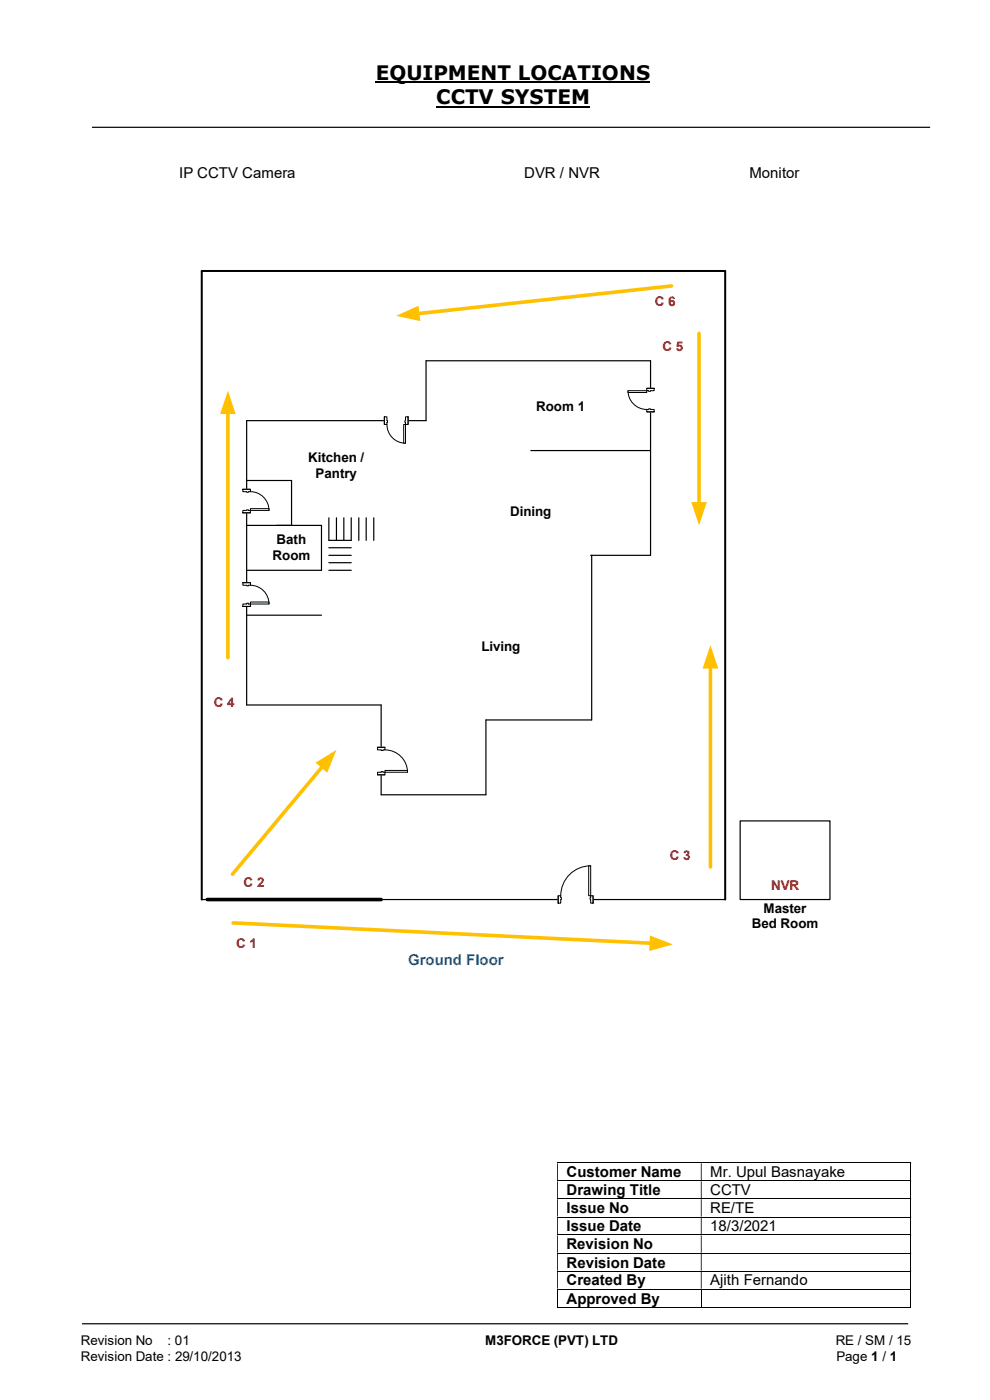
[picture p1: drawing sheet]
<svg xmlns="http://www.w3.org/2000/svg" width="210mm" height="297mm" viewBox="0 0 210 297" stroke-linecap="round" stroke-linejoin="round" font-family="sans-serif">
<path d="M79.7 17.5h58.2M92.5 22.6h32.6M42.8 57.5h111M153.8 57.5v133.3" fill="none" stroke="#000" stroke-width=".42"/>
<g fill="none" stroke="#000" stroke-width=".25">
<path d="M19.5 27h177.8M112.6 95.6h25.4M52.3 111.5h15.9v9.5h-15.9M52.3 101.9h9.5v9.6M69.8 117.8h4.7M69.8 109.9v4.7h4.7v-4.7M69.8 119.4h4.7M69.8 116.2h4.7M71.4 109.9v4.7M72.9 109.9v4.7M76.1 109.9v4.7M77.7 109.9v4.7"/>
<path d="M79.3 109.9v4.7M125.3 117.8h12.7v-41.3h-47.6v12.7h-38.1v60.4h28.6v19h22.2v-15.9h22.4v-34.9M52.3 130.5h15.9M69.8 121h4.7M42.8 190.8h111M17.4 280.8h175.3"/>
</g>
<g fill="none" stroke="#000" stroke-width=".21">
<path d="M118.2 246.7h74.9M118.2 250.5h74.9M118.2 254.3h74.9M118.2 258.2h74.9M193.2 246.8v3.6M193.2 250.6v3.7M193.2 254.4v3.7M193.2 258.3v3.6M118.2 262h74.9M118.2 265.9h74.9M118.2 269.7h74.9M118.2 273.5h74.9"/>
<path d="M118.2 277.3h30.5M118.3 273.6v3.8M148.8 273.6v3.8M148.8 277.3h44.3M193.2 262.1v3.7M193.2 265.9v3.7M193.2 269.7v3.7M193.2 273.6v3.8"/>
</g>
<g fill="#000">
<path d="M193.1 246.6h.2v.2h-.2zM118.2 246.8h.2v3.6h-.2zM148.7 246.8h.1v3.6h-.1z" fill-rule="evenodd"/>
<path d="M193.1 250.4h.2v.2h-.2zM118.2 250.6h.2v3.7h-.2zM148.7 250.6h.1v3.7h-.1z" fill-rule="evenodd"/>
<path d="M193.1 254.3h.2v.1h-.2zM118.2 254.4h.2v3.7h-.2zM148.7 254.4h.1v3.7h-.1z" fill-rule="evenodd"/>
<path d="M193.1 258.1h.2v.2h-.2zM118.2 258.3h.2v3.6h-.2zM148.7 258.3h.1v3.6h-.1z" fill-rule="evenodd"/>
<path d="M193.1 261.9h.2v.2h-.2zM118.2 262.1h.2v3.7h-.2zM148.7 262.1h.1v3.7h-.1z" fill-rule="evenodd"/>
<path d="M193.1 265.8h.2v.1h-.2zM118.2 265.9h.2v3.7h-.2zM148.7 265.9h.1v3.7h-.1z" fill-rule="evenodd"/>
<path d="M193.1 269.6h.2v.1h-.2zM118.2 269.7h.2v3.7h-.2zM148.7 269.7h.1v3.7h-.1z" fill-rule="evenodd"/>
</g>
<path d="M193.1 273.4h.2v.2h-.2zM193.1 277.2h.2v.2h-.2z" fill="#000"/>
<path d="M81.5 88.4h5.1v1.7h-5.1z" fill="#fff"/>
<path d="M81.5 88.4h5.1v1.7h-5.1z" fill="none" stroke="#fff" stroke-width=".21"/>
<path d="M86 88.4h.6v1.6h-.6zM81.5 88.4v1.6h.6v-1.6z" fill-rule="evenodd" fill="#fff"/>
<path d="M82.1 89.2v-.8h-.6v1.6h.6v-.4M86 89.2v-.8h.6v1.6h-.6v-.4" fill="none" stroke="#000" stroke-width=".21"/>
<path d="M85.9 89.2h.1v.4h-.1zM82.1 89.2v.4h.1v-.4z" fill-rule="evenodd" fill="#fff"/>
<path d="M81.5 88.4v1.6M82.1 90a3.9 3.9 0 0 0 3.9 4M82.1 89.2h.1v.4h-.1M86 89.2h-.1v.4h.1M86.6 88.4v1.6" fill="none" stroke="#000" stroke-width=".21"/>
<path d="M85.6 90h.4v4h-.4z" fill="#fff"/>
<path d="M85.6 90h.4v4h-.4z" fill="none" stroke="#000" stroke-width=".21"/>
<path d="M80 158.5h1.7v5.9h-1.7z" fill="#fff"/>
<path d="M80 158.5h1.7v5.9h-1.7z" fill="none" stroke="#fff" stroke-width=".21"/>
<path d="M80.1 163.8v.6h1.6v-.6zM80.1 158.5h1.6v.6h-1.6z" fill-rule="evenodd" fill="#fff"/>
<path d="M80.9 159.1h-.8v-.6h1.6v.6h-.4M80.9 163.8h-.8v.6h1.6v-.6h-.4" fill="none" stroke="#000" stroke-width=".21"/>
<path d="M80.9 163.7v.1h.4v-.1zM80.9 159.1h.4v.1h-.4z" fill-rule="evenodd" fill="#fff"/>
<path d="M80.1 158.5h1.6M80.9 159.1v.1h.4v-.1M81.7 159.1a4.8 4.8 0 0 1 4.7 4.7M80.1 164.4h1.6M80.9 163.8v-.1h.4v.1" fill="none" stroke="#000" stroke-width=".21"/>
<path d="M81.7 163.4h4.7v.4h-4.7z" fill="#fff"/>
<path d="M81.7 163.4h4.7v.4h-4.7z" fill="none" stroke="#000" stroke-width=".21"/>
<path d="M51.5 103.8h1.7v5h-1.7z" fill="#fff"/>
<path d="M51.5 103.8h1.7v5h-1.7z" fill="none" stroke="#fff" stroke-width=".21"/>
<path d="M51.5 108.3v.5h1.6v-.5zM51.5 103.8h1.6v.5h-1.6z" fill-rule="evenodd" fill="#fff"/>
<path d="M52.3 108.3h-.8v.5h1.6v-.5h-.4M52.3 104.3h-.8v-.5h1.6v.5h-.4" fill="none" stroke="#000" stroke-width=".21"/>
<path d="M52.3 108.2v.1h.4v-.1zM52.3 104.3h.4v.1h-.4z" fill-rule="evenodd" fill="#fff"/>
<path d="M51.5 108.8h1.6M51.5 103.8h1.6M52.3 108.3v-.1h.4v.1M52.3 104.3v.1h.4v-.1M53.1 104.3a4 4 0 0 1 4 4" fill="none" stroke="#000" stroke-width=".21"/>
<path d="M53.1 107.9h4v.4h-4z" fill="#fff"/>
<path d="M53.1 107.9h4v.4h-4z" fill="none" stroke="#000" stroke-width=".21"/>
<path d="M137.2 82.4h1.7v5h-1.7z" fill="#fff"/>
<path d="M137.2 82.4h1.7v5h-1.7z" fill="none" stroke="#fff" stroke-width=".21"/>
<path d="M137.2 82.4v.5h1.6v-.5zM137.2 86.9h1.6v.5h-1.6z" fill-rule="evenodd" fill="#fff"/>
<path d="M137.6 82.9h-.4v-.5h1.6v.5h-.8M137.6 86.9h-.4v.5h1.6v-.5h-.8" fill="none" stroke="#000" stroke-width=".21"/>
<path d="M137.6 82.9v.1h.4v-.1zM137.6 86.7h.4v.2h-.4z" fill-rule="evenodd" fill="#fff"/>
<path d="M133.2 82.9a4 4 0 0 0 4 4M137.2 82.4h1.6M137.2 87.4h1.6M137.6 82.9v.1h.4v-.1M137.6 86.9v-.2h.4v.2" fill="none" stroke="#000" stroke-width=".21"/>
<path d="M133.2 82.9h4v.4h-4z" fill="#fff"/>
<path d="M133.2 82.9h4v.4h-4z" fill="none" stroke="#000" stroke-width=".21"/>
<path d="M51.5 123.6h1.7v5.1h-1.7z" fill="#fff"/>
<path d="M51.5 123.6h1.7v5.1h-1.7z" fill="none" stroke="#fff" stroke-width=".21"/>
<path d="M51.5 128.1v.6h1.6v-.6zM51.5 123.6h1.6v.6h-1.6z" fill-rule="evenodd" fill="#fff"/>
<path d="M52.3 128.1h-.8v.6h1.6v-.6h-.4M52.3 124.2h-.8v-.6h1.6v.6h-.4" fill="none" stroke="#000" stroke-width=".21"/>
<path d="M52.3 128v.1h.4v-.1zM52.3 124.2h.4v.1h-.4z" fill-rule="evenodd" fill="#fff"/>
<path d="M51.5 128.7h1.6M51.5 123.6h1.6M52.3 128.1v-.1h.4v.1M52.3 124.2v.1h.4v-.1M53.1 124.2a4 4 0 0 1 4 3.9" fill="none" stroke="#000" stroke-width=".21"/>
<path d="M53.1 127.7h4v.4h-4z" fill="#fff"/>
<path d="M53.1 127.7h4v.4h-4z" fill="none" stroke="#000" stroke-width=".21"/>
<path d="M42.8 57.5v133.3" fill="none" stroke="#000" stroke-width=".42"/>
<path d="M44 190.8h36.9" fill="none" stroke="#000" stroke-width=".76"/>
<path d="M118.4 190h7.4v1.7h-7.4z" fill="#fff"/>
<path d="M118.4 190h7.4v1.7h-7.4z" fill="none" stroke="#fff" stroke-width=".21"/>
<path d="M125.3 190v1.6h.5v-1.6zM118.4 190h.6v1.6h-.6z" fill-rule="evenodd" fill="#fff"/>
<path d="M119 190.4v-.4h-.6v1.6h.6v-.8M125.3 190.4v-.4h.5v1.6h-.5v-.8" fill="none" stroke="#000" stroke-width=".21"/>
<path d="M125.2 190.4v.4h.1v-.4zM119 190.4h.1v.4h-.1z" fill-rule="evenodd" fill="#fff"/>
<path d="M118.4 190v1.6M119 190.4h.1v.4h-.1M125.3 183.7a6.3 6.3 0 0 0-6.3 6.3M125.3 190.4h-.1v.4h.1M125.8 190v1.6" fill="none" stroke="#000" stroke-width=".21"/>
<path d="M124.9 183.7h.4v6.3h-.4z" fill="#fff"/>
<path d="M124.9 183.7h.4v6.3h-.4z" fill="none" stroke="#000" stroke-width=".21"/>
<path d="M150.7 141.4v42.5" fill="none" stroke="#ffc000" stroke-width=".76"/>
<path d="M150.7 136.9l1.7 4.9h-3.3z" fill="#ffc000"/>
<path d="M148.3 70.7v36.2" fill="none" stroke="#ffc000" stroke-width=".76"/>
<path d="M146.6 106.5h3.3l-1.6 5z" fill="#ffc000"/>
<path d="M142.5 60.7l-53.9 5.8" fill="none" stroke="#ffc000" stroke-width=".76"/>
<path d="M84 67l4.8-2.1 .4 3.2z" fill="#ffc000"/>
<path d="M48.3 87.4v52.1" fill="none" stroke="#ffc000" stroke-width=".76"/>
<path d="M48.3 82.9l1.7 4.9h-3.3z" fill="#ffc000"/>
<path d="M68.5 162.6l-19.2 22.9" fill="none" stroke="#ffc000" stroke-width=".76"/>
<path d="M66.9 161.8l4.5-2.7-2 4.8z" fill="#ffc000"/>
<path d="M49.4 195.8l88.8 4.3" fill="none" stroke="#ffc000" stroke-width=".76"/>
<path d="M137.9 198.5l4.8 1.9-5 1.4z" fill="#ffc000"/>
<path d="M157 174.2h19.1v16.6h-19.1z" fill="#fff"/>
<path d="M157 174.2h19.1v16.6h-19.1z" fill="none" stroke="#000" stroke-width=".25"/>
<g font-size="4.2">
<text x="79.7" y="17">EQUIPMENT LOCATIONS</text>
<text x="92.5" y="22.1">CCTV SYSTEM</text>
</g>
<g font-size="3.2">
<text x="38" y="37.7">IP CCTV Camera</text>
<text x="111.2" y="37.7">DVR / NVR</text>
<text x="159" y="37.7">Monitor</text>
<text x="120.2" y="249.8">Customer Name</text>
<text x="150.7" y="249.8">Mr. Upul Basnayake</text>
<text x="120.2" y="253.6">Drawing Title</text>
<text x="120.2" y="257.4">Issue No</text>
<text x="150.7" y="253.6">CCTV</text>
<text x="150.7" y="257.4">RE/TE</text>
<text x="120.2" y="261.2">Issue Date</text>
<text x="150.7" y="261.2">18/3/2021</text>
<text x="120.2" y="265">Revision No</text>
<text x="120.2" y="268.9">Revision Date</text>
<text x="120.2" y="272.7">Created By</text>
<text x="150.7" y="272.7">Ajith Fernando</text>
<text x="120.2" y="276.6">Approved By</text>
</g>
<text font-size="3.2" fill="#0070c0" x="86.6" y="204.8">Ground Floor</text>
<g font-size="2.8" fill="#c00000">
<text x="138.9" y="65">C 6</text>
<text x="140.5" y="74.5">C 5</text>
<text x="45.3" y="150">C 4</text>
<text x="142.1" y="182.5">C 3</text>
<text x="51.7" y="188.1">C 2</text>
<text x="163.6" y="188.8">NVR</text>
<text x="50.1" y="201.2">C 1</text>
</g>
<g font-size="2.8">
<text x="113.7" y="87.2">Room 1</text>
<text x="65.4" y="97.9">Kitchen /</text>
<text x="66.9" y="101.3">Pantry</text>
<text x="108.2" y="109.5">Dining</text>
<text x="57.8" y="118.7">Room</text>
<text x="58.7" y="115.4">Bath</text>
<text x="102.1" y="138.1">Living</text>
<text x="159.5" y="197">Bed Room</text>
<text x="162" y="193.6">Master</text>
<text x="17.1" y="285.4">Revision No</text>
<text x="35.5" y="285.4">: 01</text>
<text x="102.9" y="285.4">M3FORCE (PVT) LTD</text>
<text x="177.3" y="285.4">RE / SM / 15</text>
<text x="17.1" y="288.7">Revision Date : 29/10/2013</text>
<text x="177.4" y="288.7">Page 1 / 1</text>
</g>
</svg>
